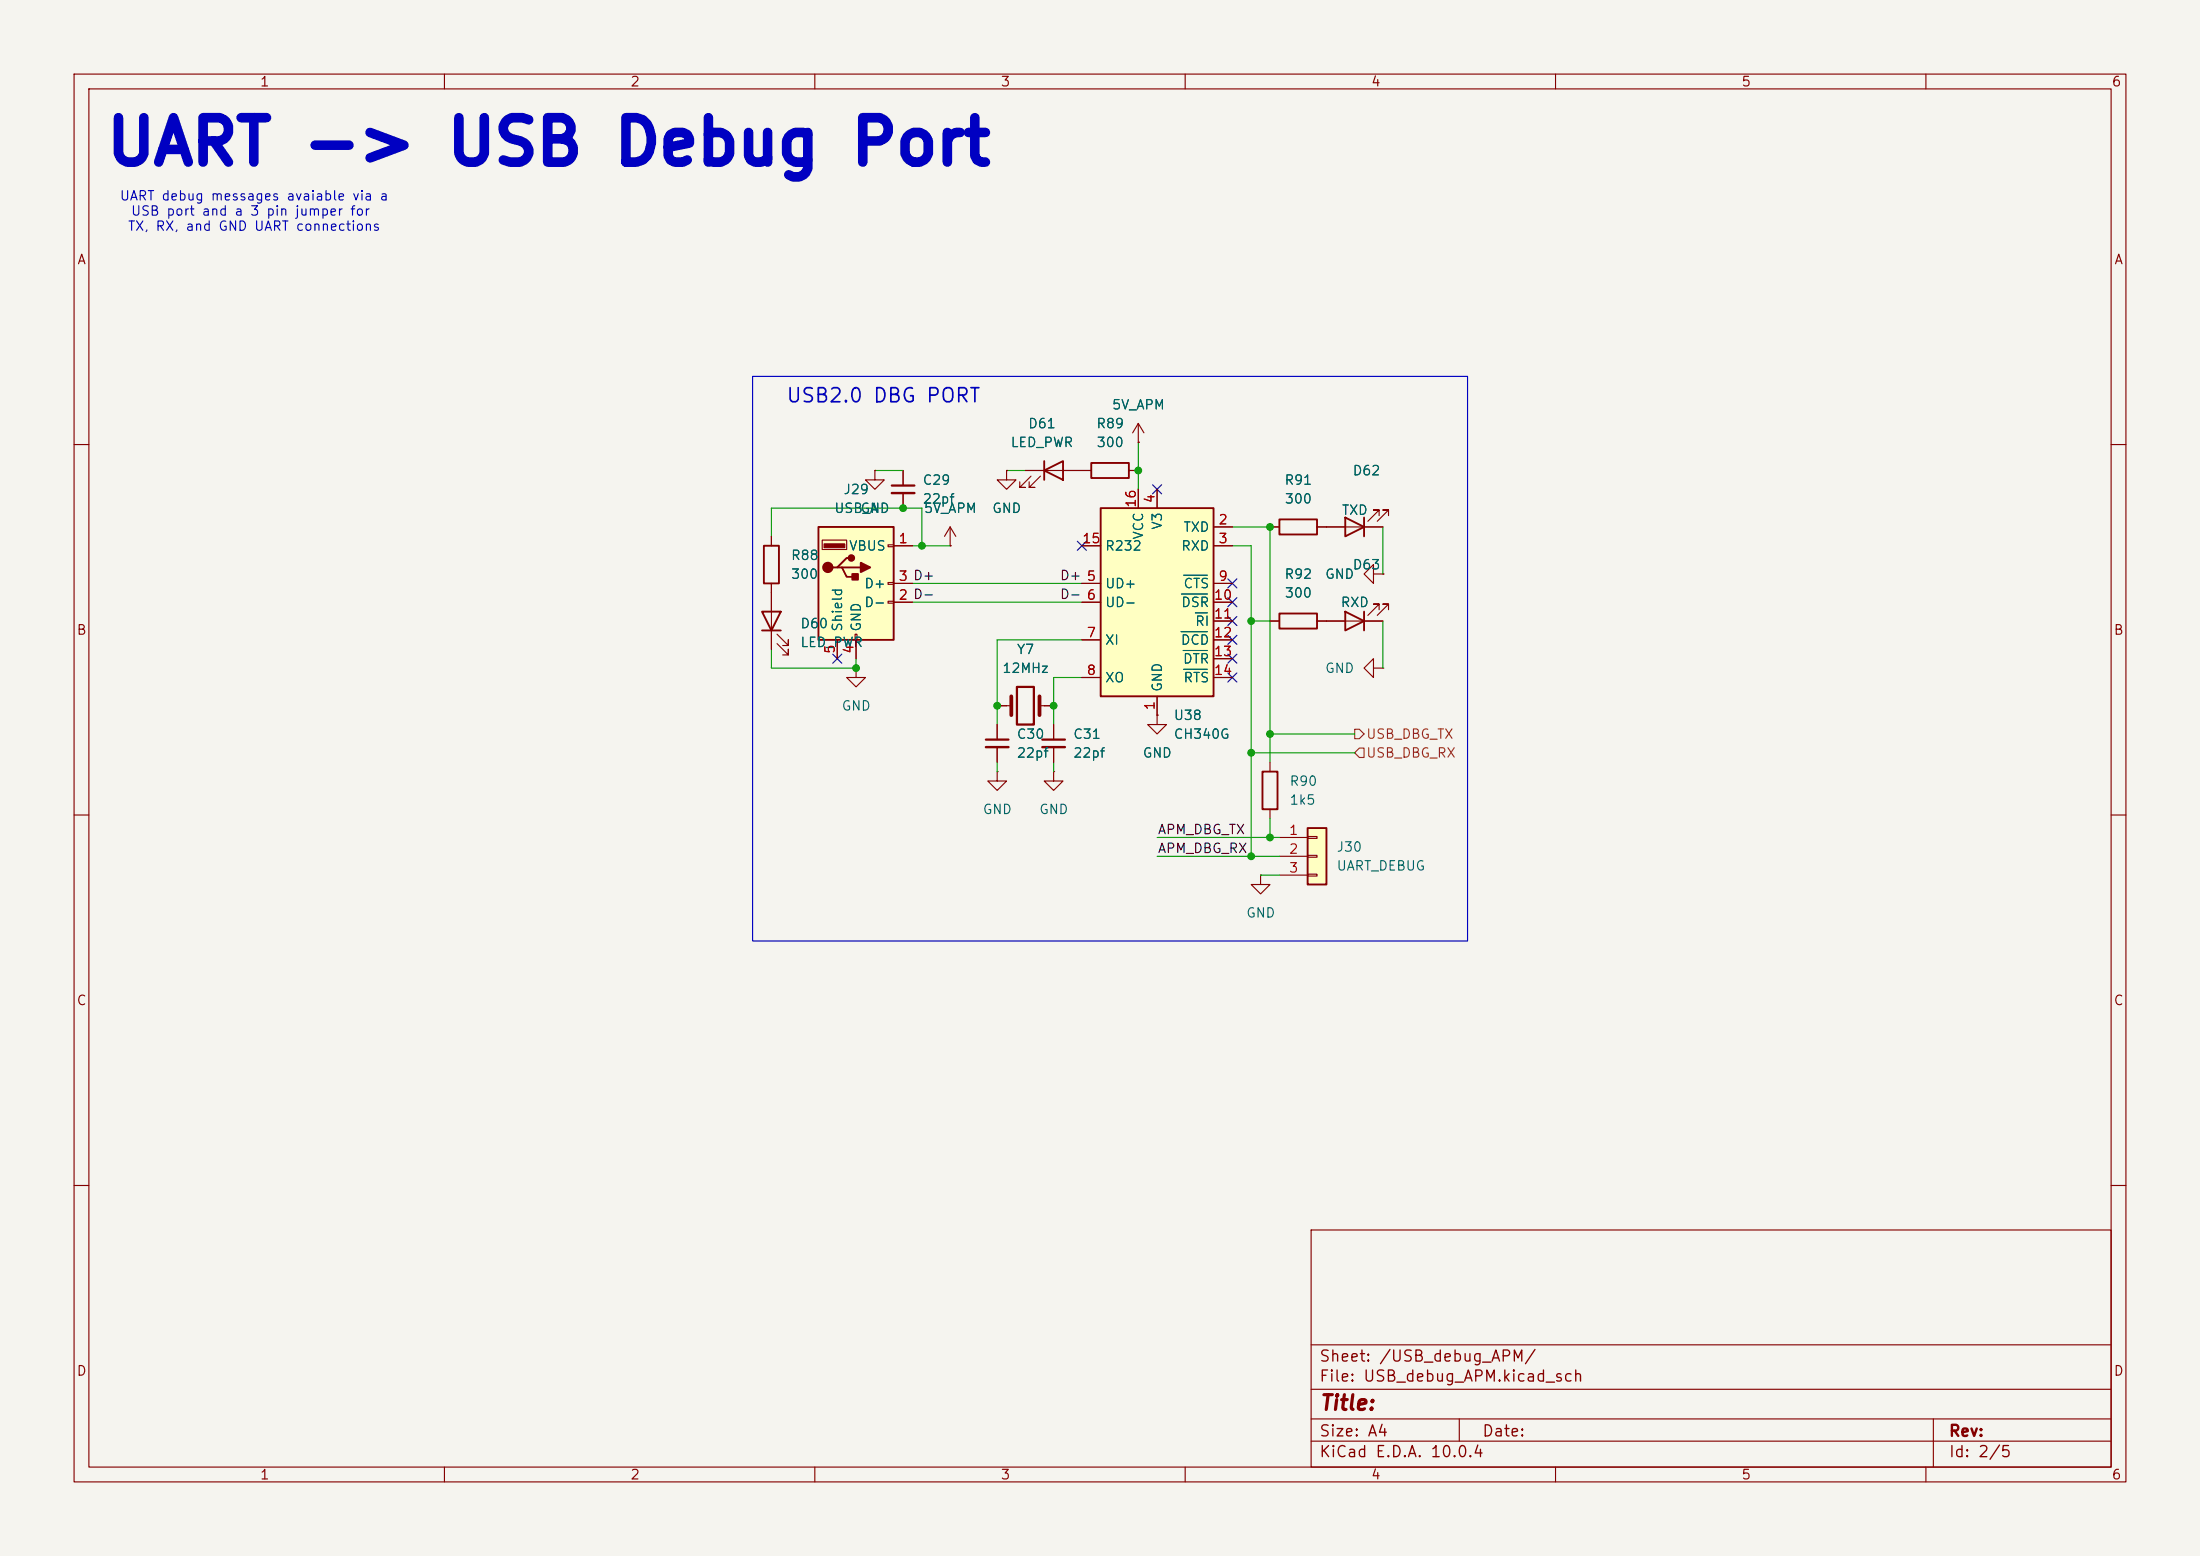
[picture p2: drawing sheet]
<svg xmlns="http://www.w3.org/2000/svg" width="297mm" height="210mm" viewBox="0 0 297 210" stroke-linecap="round" stroke-linejoin="round" font-family="sans-serif">
<path d="M0 0h297v210h-297z" fill="#f5f4ef" stroke="#f5f4ef" stroke-width=".14"/>
<g fill="none" stroke="#840000" stroke-width=".15">
<path d="M10 10h277v190h-277zM12 12h273v186h-273zM60 10v2M110 10v2M160 10v2M210 10v2M260 10v2M10 60h2M118.1 63.5v1.3h1.3l-1.3 1.2-1.3-1.2h1.3M118.1 63.5h.1M121.9 63.5v2M121.9 66.5v2.1"/>
<path d="M135.9 63.5v1.3h-1.3l1.3 1.2 1.3-1.2h-1.3M135.9 63.5h.1M285 60h2M134.6 97.8v2M142.2 97.8v2M156.2 96.5v1.3h-1.3l1.3 1.3 1.3-1.3h-1.3M156.2 96.5h.1M10 110h2M134.6 104.1v1.3h-1.3l1.3 1.3 1.3-1.3h-1.3M134.6 104.1h.1M134.6 100.8v2.1M142.2 104.1v1.3h-1.2l1.2 1.3 1.3-1.3h-1.3"/>
<path d="M142.2 104.1h.1M142.2 100.8v2.1M170.2 118.1v1.3h1.2l-1.2 1.3-1.3-1.3h1.3M170.2 118.1h.1M171.4 102.9v1.2M171.4 109.2v1.3M285 110h2M10 160h2M177 166h108v32h-108zM285 160h2M60 198v2M110 198v2"/>
<path d="M160 198v2M177 194.5h108M177 191.5h108M177 187.5h108M177 181.5h108M197 191.5v3M210 198v2M260 198v2M261 191.5v6.5"/>
</g>
<path d="M120.4 65.5h3M133.1 99.8h3M140.7 99.8h3.1" fill="none" stroke="#840000" stroke-width=".3"/>
<path d="M120.4 66.5h3M133.1 100.8h3M140.7 100.8h3.1" fill="none" stroke="#840000" stroke-width=".33"/>
<path d="M170.4 104.1h2.1v5.1h-2.1z" fill="none" stroke="#840000" stroke-width=".25"/>
<path d="M110.5 71.1h10.1v15.3h-10.1z" fill="#ffffc2"/>
<path d="M110.5 71.1h10.1v15.3h-10.1zM113 76.6h.7l.6 1.3h1.3M113.7 76.6h2.5M114.9 75.3h-.6l-1.3 1.3h-.6" fill="none" stroke="#840000" stroke-width=".25"/>
<g fill="#840000" stroke="#840000" stroke-width=".25">
<path d="M115.1 77.5h.7v.7h-.7z"/>
<path d="M116.2 75.9l1.3 .7-1.3 .6z"/>
<circle cx="111.8" cy="76.6" r=".63"/>
<circle cx="114.9" cy="75.3" r=".38"/>
</g>
<path d="M111.3 73.4h2.7v.5h-2.7z" fill="#840000" stroke="#840000" stroke-width=".15"/>
<path d="M111 72.9h3.3v1.3h-3.3zM119.9 73.5h.7v.3h-.7zM119.9 78.6h.7v.3h-.7zM120.6 73.7h2.6M120.6 78.7h2.6M113 86.4v2.5M115.4 85.6h.3v.8h-.3zM115.6 86.4v2.5M119.9 81.2h.7v.2h-.7zM120.6 81.3h2.6" fill="none" stroke="#840000" stroke-width=".15"/>
<path d="M148.6 68.6h15.2v25.4h-15.2z" fill="#ffffc2"/>
<path d="M103.1 73.7h2.1v5h-2.1zM141 63.5l2.5-1.3v2.6zM141 62.2v2.6M147.3 62.5h5.1v2h-5.1zM148.6 68.6h15.2v25.4h-15.2zM172.7 70.1h5.1v2h-5.1zM181.6 69.9l2.5 1.2-2.5 1.3zM184.1 69.9v2.5M102.9 82.6h2.5l-1.3 2.5zM102.9 85.1h2.5" fill="none" stroke="#840000" stroke-width=".25"/>
<g fill="none" stroke="#840000" stroke-width=".15">
<path d="M153.7 59.7h.1M153.7 57.2v2.5M153.7 57.2l-.8 1.2M153.7 57.2l.7 1.2M104.1 72.4v1.3M104.1 78.7v8.9M138.4 63.5h8.9M139.2 64.3l-1.5 1.5h.7h-.7v-.8M140.5 64.3l-1.6 1.5h.8h-.8v-.8M146 73.7h2.6M146 78.7h2.6M152.4 63.5h1.3"/>
<path d="M153.7 66v2.6M156.2 66v2.6M163.8 71.1h2.6M163.8 73.7h2.6M163.8 78.7h2.6M171.4 71.1h1.3M177.8 71.1h8.9M186.2 69.6v-.8h-.8h.8l-1.5 1.6M187.5 69.6v-.8h-.8h.8l-1.6 1.6M104.9 86.9l1.5 1.5v-.8v.8h-.7M104.9 85.6l1.5 1.5v-.7v.7h-.7M115.6 90.2v1.2h1.2l-1.2 1.3-1.3-1.3h1.3"/>
<path d="M115.6 90.2h.1M134.6 95.3h1.9M140.3 95.3h1.9M146 81.3h2.6M146 86.4h2.6M146 91.4h2.6M156.2 94v2.5M163.8 81.3h2.6M163.8 86.4h2.6M163.8 91.4h2.6M163.8 83.8h2.6M163.8 88.9h2.6"/>
</g>
<path d="M159.8 77.6h3.2M159.4 85.3h3.6M159.5 80.2h3.5M159.7 87.8h3.3M159.8 90.3h3.2M161.4 82.7h1.6" fill="none" stroke="#006464" stroke-width=".15"/>
<path d="M136.5 94v2.5M140.3 94v2.5" fill="none" stroke="#840000" stroke-width=".51"/>
<path d="M137.3 92.7h2.3v5.1h-2.3z" fill="none" stroke="#840000" stroke-width=".3"/>
<path d="M176.5 111.8h2.6v7.6h-2.6z" fill="#ffffc2"/>
<path d="M172.7 82.8h5.1v2h-5.1zM181.6 82.6l2.5 1.2-2.5 1.3zM184.1 82.6v2.5M176.5 111.8h2.6v7.6h-2.6z" fill="none" stroke="#840000" stroke-width=".25"/>
<g fill="none" stroke="#840000" stroke-width=".15">
<path d="M153.7 59.7h.1M104.1 72.4v1.3M104.1 78.7v3.9M118.1 63.5h.1M120.6 73.7h2.6M120.6 78.7h2.6M121.9 63.5v2M121.9 66.5v2.1M128.3 73.7h.1M128.3 71.1l-.8 1.3M128.3 71.1l.7 1.3M128.3 71.1v2.6"/>
<path d="M135.9 63.5h.1M138.4 63.5h2.6M143.5 63.5h3.8M146 73.7h2.6M146 78.7h2.6M152.4 63.5h1.3M153.7 66v2.6M156.2 66v2.6M163.8 71.1h2.6M163.8 73.7h2.6M163.8 78.7h2.6M171.4 71.1h1.3"/>
<path d="M177.8 71.1h3.8M184.1 71.1h2.6M185.4 77.5v1.2l-1.3-1.2 1.3-1.3v1.3h1.3M186.7 77.5h.1M104.1 85.1v2.5M113 86.4v2.5M115.6 86.4v2.5M120.6 81.3h2.6M134.6 95.3h1.3M134.6 97.8v2M141 95.3h1.2M142.2 97.8v2"/>
<path d="M146 81.3h2.6M146 86.4h2.6M146 91.4h2.6M156.2 96.5h.1M156.2 94v2.5M163.8 83.8h2.6M163.8 81.3h2.6M163.8 86.4h2.6M163.8 91.4h2.6M163.8 88.9h2.6M171.4 83.8h1.3M177.8 83.8h8.9"/>
<path d="M185.4 90.2v1.2l-1.3-1.2 1.3-1.3v1.3h1.3M186.2 82.3v-.8h-.8h.8l-1.5 1.6M186.7 90.2h.1M187.5 82.3v-.8h-.8h.8l-1.6 1.6M134.6 100.8v2.1M142.2 100.8v2.1M172.7 113h3.8M172.7 115.6h3.8M172.7 118.1h3.8M176.5 112.9h1.3v.3h-1.3zM176.5 115.4h1.3v.3h-1.3zM176.5 118h1.3v.2h-1.3z"/>
</g>
<path d="M182.9 98.4h.6l.6 .7-.6 .6h-.6zM183.5 101h.6v1.2h-.6l-.6-.6z" fill="none" stroke="#725600" stroke-width=".15"/>
<g fill="none" stroke="#009600" stroke-width=".15">
<path d="M153.7 59.7v6.3M104.1 72.4v-3.8h20.4v5.1M118.1 63.5h3.8M123.2 73.7h5.1M123.2 78.7h22.8M135.9 63.5h2.5M166.4 73.7h2.5v41.9M166.4 71.1h5v31.8M186.7 71.1v6.4M104.1 87.6v2.6h11.5v-1.3M123.2 81.3h22.8M146 91.4h-3.8v6.4"/>
<path d="M146 86.4h-11.4v11.4M168.9 83.8h2.5M171.4 99.1h11.5M186.7 83.8v6.4M134.6 102.9v1.2M142.2 102.9v1.2M156.2 113h16.5M156.2 115.6h16.5M168.9 101.6h14M170.2 118.1h2.5M171.4 110.5v2.5"/>
</g>
<g fill="none" stroke="#000084" stroke-width=".15">
<path d="M145.4 73.1l1.3 1.2M146.7 73.1l-1.3 1.2M155.6 65.4l1.2 1.2M156.8 65.4l-1.2 1.2M165.8 78.1l1.2 1.2M167 78.1l-1.2 1.2M112.4 88.3l1.2 1.2M113.6 88.3l-1.2 1.2M165.8 85.8l1.2 1.2M165.8 88.3l1.2 1.2M165.8 90.8l1.2 1.2M165.8 83.2l1.2 1.2"/>
<path d="M165.8 80.7l1.2 1.2M167 85.8l-1.2 1.2M167 88.3l-1.2 1.2M167 90.8l-1.2 1.2M167 83.2l-1.2 1.2M167 80.7l-1.2 1.2"/>
</g>
<path d="M101.6 50.8h96.5v76.2h-96.5z" fill="none" stroke="#0000c2" stroke-width=".15"/>
<path d="M159.8 77.6h3.2M159.4 85.3h3.6M159.5 80.2h3.5M159.7 87.8h3.3M159.8 90.3h3.2M161.4 82.7h1.6" fill="none" stroke="#006464" stroke-width=".15"/>
<g fill="#009600" stroke="#009600" stroke-width=".14">
<circle cx="121.9" cy="68.6" r=".46"/>
<circle cx="124.5" cy="73.7" r=".46"/>
<circle cx="115.6" cy="90.2" r=".46"/>
<circle cx="171.4" cy="113" r=".46"/>
<circle cx="168.9" cy="115.6" r=".46"/>
<circle cx="171.4" cy="99.1" r=".46"/>
<circle cx="134.6" cy="95.3" r=".46"/>
<circle cx="168.9" cy="101.6" r=".46"/>
<circle cx="142.2" cy="95.3" r=".46"/>
<circle cx="168.9" cy="83.8" r=".46"/>
<circle cx="153.7" cy="63.5" r=".46"/>
<circle cx="171.4" cy="71.1" r=".46"/>
</g>
<text font-size="6" fill="#0000c2" x="14" y="23.7">UART -&gt; USB Debug Port</text>
<text font-size="2" fill="#840000" x="178" y="190.8">Title:</text>
<text font-size="1.9" fill="#0000c2" x="106" y="54.8">USB2.0 DBG PORT</text>
<g font-size="1.5" fill="#840000">
<text x="178" y="184.2">Sheet: /USB_debug_APM/</text>
<text x="178" y="186.9">File: USB_debug_APM.kicad_sch</text>
<text x="178" y="197.1">KiCad E.D.A. 10.0.4</text>
<text x="178" y="194.3">Size: A4</text>
<text x="200" y="194.3">Date:</text>
<text x="263" y="194.3">Rev:</text>
<text x="263" y="197.1">Id: 2/5</text>
</g>
<g font-size="1.3" fill="#840000">
<text x="35" y="12">1</text>
<text x="85" y="12">2</text>
<text x="135" y="12">3</text>
<text x="185" y="12">4</text>
<text x="235" y="12">5</text>
<text x="285" y="12">6</text>
<text x="10.3" y="36">A</text>
<text x="285.3" y="36">A</text>
<text x="10.3" y="86">B</text>
<text x="285.3" y="86">B</text>
<text x="10.3" y="136">C</text>
<text x="285.3" y="136">C</text>
<text x="10.3" y="186">D</text>
<text x="285.3" y="186">D</text>
<text x="35" y="200">1</text>
<text x="85" y="200">2</text>
<text x="135" y="200">3</text>
<text x="185" y="200">4</text>
<text x="235" y="200">5</text>
<text x="285" y="200">6</text>
</g>
<g font-size="1.3" fill="#0000c2">
<text x="16.1" y="27.4">UART debug messages avaiable via a</text>
<text x="17.6" y="29.4">USB port and a 3 pin jumper for</text>
<text x="17.2" y="31.5">TX, RX, and GND UART connections</text>
</g>
<g font-size="1.3" fill="#006464">
<text x="138.7" y="58.1">D61</text>
<text x="147.9" y="58.1">R89</text>
<text x="150" y="55.6">5V_APM</text>
<text x="124.5" y="65.7">C29</text>
<text x="136.3" y="60.7">LED_PWR</text>
<text x="147.9" y="60.7">300</text>
<text x="173.3" y="65.7">R91</text>
<text x="182.5" y="64.5">D62</text>
<text x="112.5" y="69.6">USB_A</text>
<text x="113.8" y="67">J29</text>
<text x="116.1" y="69.6">GND</text>
<text x="124.5" y="68.3">22pf</text>
<text x="124.6" y="69.6">5V_APM</text>
<text x="133.9" y="69.6">GND</text>
<text x="157.2" y="71.6" transform="rotate(-90 157.2 71.6)">V3</text>
<text x="173.3" y="68.3">300</text>
<text x="181.1" y="69.8">TXD</text>
<text x="106.7" y="75.9">R88</text>
<text x="114.5" y="74.6">VBUS</text>
<text x="149.1" y="74.6">R232</text>
<text x="154.6" y="72.9" transform="rotate(-90 154.6 72.9)">VCC</text>
<text x="159.4" y="74.6">RXD</text>
<text x="159.7" y="72.1">TXD</text>
<text x="182.5" y="77.2">D63</text>
<text x="106.7" y="78.4">300</text>
<text x="116.6" y="82.3">D-</text>
<text x="116.6" y="79.7">D+</text>
<text x="149.1" y="79.7">UD+</text>
<text x="149.1" y="82.3">UD-</text>
<text x="159.4" y="82.3">DSR</text>
<text x="159.7" y="79.7">CTS</text>
<text x="173.3" y="78.4">R92</text>
<text x="173.3" y="81">300</text>
<text x="178.8" y="78.4">GND</text>
<text x="180.9" y="82.3">RXD</text>
<text x="108" y="87.6">LED_PWR</text>
<text x="108" y="85.1">D60</text>
<text x="114" y="85.3" transform="rotate(-90 114 85.3)">Shield</text>
<text x="116.5" y="85.3" transform="rotate(-90 116.5 85.3)">GND</text>
<text x="137.2" y="88.6">Y7</text>
<text x="149.1" y="87.3">XI</text>
<text x="159.3" y="87.3">DCD</text>
<text x="159.6" y="89.9">DTR</text>
<text x="161.2" y="84.8">RI</text>
<text x="135.2" y="91.1">12MHz</text>
<text x="149.1" y="92.4">XO</text>
<text x="157.2" y="93.5" transform="rotate(-90 157.2 93.5)">GND</text>
<text x="159.7" y="92.4">RTS</text>
<text x="178.8" y="91.1">GND</text>
<text x="113.5" y="96.2">GND</text>
<text x="137.2" y="100">C30</text>
<text x="144.8" y="100">C31</text>
<text x="158.4" y="97.5">U38</text>
<text x="158.4" y="100">CH340G</text>
<text x="137.2" y="102.6">22pf</text>
<text x="144.8" y="102.6">22pf</text>
<text x="154.2" y="102.6">GND</text>
<text x="174" y="106.4">R90</text>
<text x="132.6" y="110.2">GND</text>
<text x="140.2" y="110.2">GND</text>
<text x="174" y="108.9">1k5</text>
<text x="180.3" y="115.3">J30</text>
<text x="180.3" y="117.8">UART_DEBUG</text>
<text x="168.1" y="124.2">GND</text>
</g>
<g font-size="1.3" fill="#a90000">
<text x="153.6" y="68.6" transform="rotate(-90 153.6 68.6)">16</text>
<text x="156.2" y="68" transform="rotate(-90 156.2 68)">4</text>
<text x="164.4" y="71.1">2</text>
<text x="121.2" y="73.6">1</text>
<text x="146" y="73.6">15</text>
<text x="164.4" y="73.6">3</text>
<text x="121.2" y="81.3">2 D-</text>
<text x="121.2" y="78.7">3 D+</text>
<text x="121.2" y="81.3">2</text>
<text x="121.2" y="78.7">3</text>
<text x="146.6" y="78.7">5</text>
<text x="146.6" y="81.3">6</text>
<text x="163.8" y="81.3">10</text>
<text x="163.8" y="83.8">11</text>
<text x="164.4" y="78.7">9</text>
<text x="113" y="88.3" transform="rotate(-90 113 88.3)">5</text>
<text x="115.5" y="88.3" transform="rotate(-90 115.5 88.3)">4</text>
<text x="146.6" y="86.3">7</text>
<text x="163.8" y="86.3">12</text>
<text x="163.8" y="88.9">13</text>
<text x="146.6" y="91.4">8</text>
<text x="156.2" y="96" transform="rotate(-90 156.2 96)">1</text>
<text x="163.8" y="91.4">14</text>
<text x="173.9" y="113">1</text>
<text x="173.9" y="115.5">2</text>
<text x="173.9" y="118.1">3</text>
</g>
<g font-size="1.3" fill="#0f0f0f">
<text x="143" y="81.2">D- 6</text>
<text x="143" y="78.6">D+ 5</text>
<text x="156.2" y="112.9">APM_DBG_TX</text>
<text x="156.2" y="115.4">APM_DBG_RX</text>
</g>
<g font-size="1.3" fill="#725600">
<text x="184.3" y="100">USB_DBG_TX</text>
<text x="184.3" y="102.6">USB_DBG_RX</text>
</g>
</svg>
